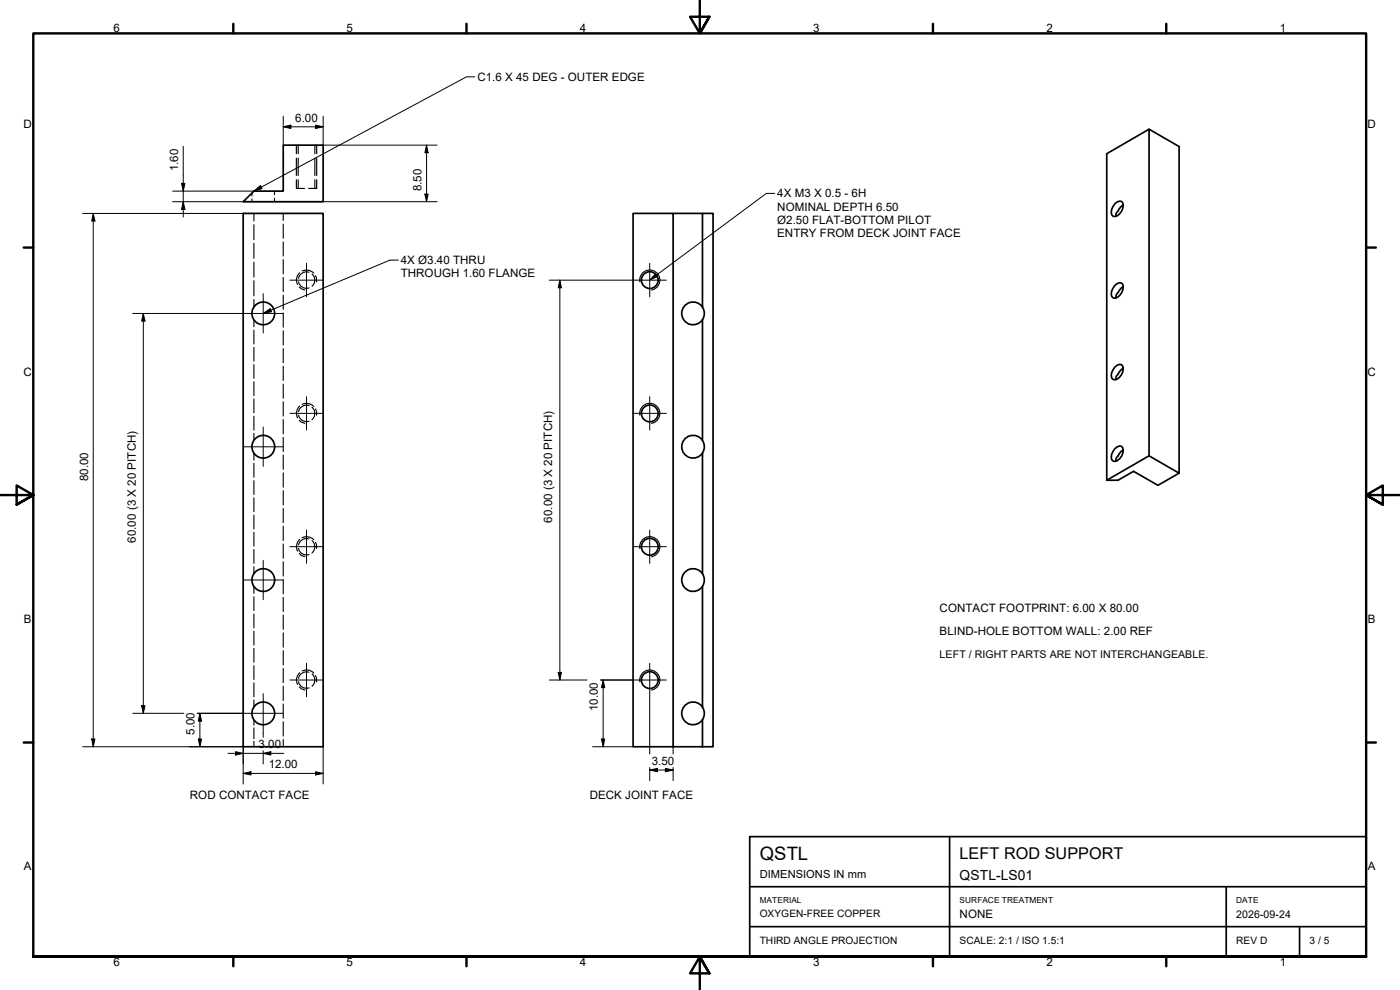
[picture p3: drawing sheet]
<svg xmlns="http://www.w3.org/2000/svg" width="420mm" height="297mm" viewBox="0 0 420 297" stroke-linecap="round" stroke-linejoin="round" font-family="sans-serif">
<!-- layer: Hidden (ISO) -->
<g fill="none" stroke="#000" stroke-width=".34">
<path d="M75.6 57.9v.9M75.6 59.7v.8M82.4 57.3v1.1M82.4 59.5v1M88.9 53.9v2.6h2.5M88.9 43.5v2.6M88.9 47.4v5.2M89.5 43.5v2.6M89.5 47.4v5.2M89.5 53.9v2.6M94.5 43.5v2.6M94.5 47.4v5.2"/>
<path d="M94.5 53.9v2.6M95 43.5v2.6M95 47.4v5.2M95 53.9v2.6h-2.4M76.2 64v2.3M76.2 67.4v4.5M76.2 73v4.5M76.2 78.6v4.5M85 64v2.2M85 67.3v4.2M85 72.6v4.2M85 77.9v4.3"/>
<path d="M76.2 84.2v4.6M76.2 89.9v2.2M76.2 96v2M76.2 99v4.2M85 83.3v4.2M85 88.6v4.2M85 93.9v4.3M85 99.3v4.2M89.6 84.6a2.33 2.33 0 0 0 3.2 1.8M89.8 86.1l.6 .5 1.1 .4M89.9 81.9a2.86 2.86 0 0 0-.6 3.4M90.7 81.3a2.97 2.97 0 0 1 3.4 .6"/>
<path d="M92.8 81.7a2.38 2.38 0 0 0-3.2 1.8M93.6 82.2a2.43 2.43 0 0 1 0 3.7M94.7 82.7l.3 .8v1.1M76.2 104.2v4.2M76.2 109.4v4.1M76.2 114.5v4.2M76.2 119.7v4.2M85 104.6v4.2M85 109.9v4.3M85 115.3v4.2M76.2 124.9v4.1M76.2 130v2.1"/>
<path d="M76.2 136v2M76.2 139.1v4.1M85 120.6v4.2M85 125.9v4.3M85 131.2v4.3M85 136.6v4.2M89.6 124.5a2.32 2.32 0 0 0 3.2 1.9M89.8 126.1l.6 .5 1.1 .4M89.9 121.9a2.86 2.86 0 0 0-.6 3.4M90.7 121.3a2.97 2.97 0 0 1 3.4 .6M92.8 121.7a2.38 2.38 0 0 0-3.2 1.8M93.6 122.2a2.43 2.43 0 0 1 0 3.7"/>
<path d="M94.7 122.7l.3 .8v1.1M76.2 144.2v4.2M76.2 149.4v4.1M76.2 154.5v4.2M76.2 159.7v4.2M85 141.9v4.3M85 147.2v4.3M85 152.6v4.2M85 157.9v4.3M76.2 164.9v4.1M76.2 170v2.1M76.2 176v2"/>
<path d="M76.2 179.1v4.1M85 163.2v4.3M85 168.6v4.2M85 173.9v4.3M85 179.2v4.3M89.6 164.5a2.32 2.32 0 0 0 3.2 1.9M89.8 166.1l.6 .6 1.1 .3M89.9 161.9a2.86 2.86 0 0 0-.6 3.4M90.7 161.3a2.97 2.97 0 0 1 3.4 .7M92.8 161.7a2.38 2.38 0 0 0-3.2 1.8M93.6 162.2a2.43 2.43 0 0 1 0 3.7M94.7 162.7l.3 .8v1.1"/>
<path d="M76.2 184.2v4.2M76.2 189.4v4.1M76.2 194.5v4.2M76.2 199.7v4.2M85 184.6v4.2M85 189.9v4.3M85 195.2v4.3M76.2 204.9v4.1M76.2 210v2.1M76.2 216v1.6M76.2 218.4v3.2M85 200.6v4.2"/>
<path d="M85 205.9v4.3M85 211.2v4.3M85 216.6v4.2M89.6 204.5a2.32 2.32 0 0 0 3.2 1.9M89.8 206.1l.6 .6 1.1 .3M89.9 201.9a2.86 2.86 0 0 0-.6 3.4M90.7 201.3a2.78 2.78 0 0 1 3.4 .7M92.8 201.7a2.38 2.38 0 0 0-3.2 1.8M93.6 202.2a2.43 2.43 0 0 1 0 3.7M94.7 202.7l.3 .8v1.1M76.2 222.4v1.7M85 221.9v2.2"/>
</g>
<!-- layer: Visible (ISO) -->
<g fill="none" stroke="#000" stroke-width=".51">
<path d="M344.8 38.8v98l9.1 5.2v-98l-9.1-5.2-12.7 7.3v98h3.4l4.7-2.7 7.3 4.2 6.4-3.6M85 43.5h12v17h-24l3.2-3.2h8.8zM73 64h24v160.1h-24zM190 64h12v160.1h-12zM202 64h8.8M334.6 61.1l.7-.5 1.3-.2a2.59 2.59 0 0 1-.6 3.8l-.7 .6-1.2 .1a2.21 2.21 0 0 1 0-3zM337.1 61.5l-.6 .4-1.4 1.9-.2 1.1M210.8 92.1a3.4 3.4 0 0 0-5.1-.6 3.4 3.4 0 0 0 0 5.1 3.4 3.4 0 0 0 5.1-.6M210.8 96a3.5 3.5 0 0 0 0-3.9v-28.1h3.2v160.1h-3.2M210.8 96v36.1M334.6 85.6l1.4-.8 .6 .1a2.58 2.58 0 0 1-.6 3.8l-1.4 .8-.5-.1a2.15 2.15 0 0 1 0-3zM337.1 86l-.6 .4-1.4 1.9-.2 1.1"/>
<path d="M334.6 110.1l.7-.6 1.3-.1a3 3 0 0 1-2 4.5h-.5a2.21 2.21 0 0 1 0-3zM337.1 110.5l-.6 .4-1.4 1.9-.2 1.1M210.8 132.1a3.4 3.4 0 0 0-5.1-.6 3.4 3.4 0 0 0 0 5.1 3.4 3.4 0 0 0 5.1-.6M210.8 132.1a3.5 3.5 0 0 1 0 3.9M210.8 136v36.1M334.6 134.6l1.4-.8 .6 .1a3.1 3.1 0 0 1-2 4.6l-.5-.2a2.15 2.15 0 0 1 0-2.9zM337.1 135l-.6 .4-1.4 1.9-.2 1.1M344.8 136.8l-12.7 7.3M210.8 172.1a3.4 3.4 0 0 0-5.1-.6 3.4 3.4 0 0 0 0 5.1 3.4 3.4 0 0 0 5.1-.6M210.8 172.1a3.5 3.5 0 0 1 0 3.9M210.8 176v36.1M210.8 212.1a3.4 3.4 0 0 0-5.1-.6 3.4 3.4 0 0 0 0 5.1 3.4 3.4 0 0 0 5.1-.6"/>
<path d="M210.8 212.1a3.5 3.5 0 0 1 0 3.9M210.8 216v8.1M202 224.1h8.8"/>
<circle cx="79" cy="94" r="3.4"/>
<circle cx="195" cy="84" r="2.52"/>
<circle cx="79" cy="134" r="3.4"/>
<circle cx="195" cy="124" r="2.52"/>
<circle cx="79" cy="174" r="3.4"/>
<circle cx="195" cy="164" r="2.52"/>
<circle cx="79" cy="214" r="3.4"/>
<circle cx="195" cy="204.1" r="2.52"/>
</g>
<!-- layer: Visible Narrow (ISO) -->
<path d="M192 84.6a3 3 0 0 1 2.5-3.5 3 3 0 0 1 3.5 2.4 3 3 0 0 1-2.5 3.5M192 124.6a3 3 0 0 1 2.5-3.5 3 3 0 0 1 3.5 2.4 3 3 0 0 1-2.5 3.5M192 164.6a3 3 0 0 1 2.5-3.5 3 3 0 0 1 3.5 2.4 3 3 0 0 1-2.5 3.5M192 204.6a3 3 0 0 1 2.5-3.5 3 3 0 0 1 3.5 2.4 3 3 0 0 1-2.5 3.5" fill="none" stroke="#000" stroke-width=".34"/>
<!-- layer: Border (ISO) -->
<g fill="none" stroke="#000" stroke-width=".72">
<path d="M70 7.1v2.9M140 7.1v2.9M210 0v10l-2.9-5h5.8l-2.9 5 2.9-5M280 7.1v2.9M350 7.1v2.9M7.1 74.3h2.9M410 74.3h2.9M0 148.5h10l-5-2.8v5.7l5-2.9-5 2.9M420 148.5h-10l5-2.8v5.7l-5-2.9 5 2.9M7.1 222.8h2.9M410 222.8h2.9M10 287v-277h400v277h-400h400"/>
<path d="M70 287v2.9M140 287v2.9M212.9 292l-2.9-5 2.9 5h-5.8l2.9-5v10M280 287v2.9M350 287v2.9"/>
</g>
<!-- layer: Title (ISO) -->
<path d="M225 251h185v36h-185zM285 251v36M225 266.1h185M225 278h185M368 266.1v20.9M390 278v9" fill="none" stroke="#000" stroke-width=".51"/>
<!-- layer: Center Mark (ISO) -->
<g fill="none" stroke="#000" stroke-width=".3">
<path d="M92 79v10.1M195 79v10.1M73.1 94.1h11.8M79 88.1v11.8M87 84.1h10M190 84.1h10M92 119v10M195 119v10M73.1 134.1h11.8M79 128.1v11.8M87 124h10M190 124h10"/>
<path d="M92 159v10M195 159v10M73.1 174h11.8M79 168.1v11.8M87 164h10M190 164h10M92 199v10M195 199v10M73.1 214h11.8M79 208.1v11.8M87 204h10M190 204h10"/>
</g>
<!-- layer: Dimension (ISO) -->
<g fill="none" stroke="#000" stroke-width=".3">
<path d="M85 38l2.3-.5v1.1zM85 38h12M85 34.9v8.6M94.7 37.5l2.3 .5-2.3 .6zM97 34.9v8.6h34.2M51.8 57.3h24.4M54.5 55h1l-.5 2.3zM55 43.9v21.2M127.5 58.2h1l-.5 2.3zM128 43.5l.5 2.3h-1zM128 43.5v17M24.8 64h48.2"/>
<path d="M28 64l.5 2.3h-1zM28 64v160.1M51.8 60.5h79.4M55 60.5l.5 2.4h-1zM39.8 94.1h33.3M43 94.1l.5 2.2h-1zM43 94.1v119.9M164.8 84.1h25.2M168 84.1l.5 2.2h-1zM168 84.1v119.9M39.8 214h15.4M42.5 211.7h1l-.5 2.3z"/>
<path d="M59.2 214h13.9M60 214l.5 2.4h-1zM60 214v10.1M79 219.9v1.3M164.8 204h11.3M167.5 201.7h1l-.5 2.3zM180.3 204h9.7M181 204l.5 2.3h-1zM181 204v20.1M195 209v17.2M24.8 224.1h48.2v11.1M27.5 221.7h1l-.5 2.4z"/>
<path d="M59.5 221.7h1l-.5 2.4zM68.4 226h16.8M70.7 225.5l2.3 .5-2.3 .6zM73 232.1l2.3-.6v1zM73 232.1h24M79 226l2.3-.5v1.1zM79 225.3v3.9M94.7 231.5l2.3 .6-2.3 .4zM97 224.1v11.1M177.8 224.1h12.2M180.5 221.7h1l-.5 2.4zM195 231l2.3-.5v1z"/>
<path d="M195 231h7M195 230.3v3.9M199.7 230.5l2.3 .5-2.3 .5zM202 224.1v2.1M202 230.3v3.9"/>
</g>
<g fill="#000">
<path d="M85 38l2.3-.5v1.1zM94.7 37.5l2.3 .5-2.3 .6zM54.5 55h1l-.5 2.3zM127.5 58.2h1l-.5 2.3zM128 43.5l.5 2.3h-1zM28 64l.5 2.3h-1zM55 60.5l.5 2.4h-1zM43 94.1l.5 2.2h-1zM168 84.1l.5 2.2h-1zM42.5 211.7h1l-.5 2.3zM60 214l.5 2.4h-1zM167.5 201.7h1l-.5 2.3z"/>
<path d="M181 204l.5 2.3h-1zM27.5 221.7h1l-.5 2.4zM59.5 221.7h1l-.5 2.4zM70.7 225.5l2.3 .5-2.3 .6zM73 232.1l2.3-.6v1zM79 226l2.3-.5v1.1zM94.7 231.5l2.3 .6-2.3 .4zM180.5 221.7h1l-.5 2.4zM195 231l2.3-.5v1zM199.7 230.5l2.3 .5-2.3 .5z"/>
</g>
<!-- layer: Symbol (ISO) -->
<path d="M142.5 23.1h-2.5l-63.8 34.2M76.2 57.3l1.9-1.6 .6 .9zM232.5 58h-2.5l-34.9 25.9 1.6-1.7 .6 .8-2.1 .9M119.5 78h-2.5l-24.9 10.5M79.2 93.9l1.9-1.3 .4 .9-2 .4M91.9 88.6l-12.7 5.3" fill="none" stroke="#000" stroke-width=".3"/>
<path d="M76.2 57.3l1.9-1.6 .6 .9zM79 94.1l2.1-1.5 .4 .9zM196.7 82.2l.6 .8-2.3 1.1z" fill="#000"/>
<text font-size="5.5" x="228" y="258.1">QSTL</text>
<text font-size="4.9" x="288" y="257.6">LEFT ROD SUPPORT</text>
<text font-size="4.1" x="288" y="264.1">QSTL-LS01</text>
<g font-size="3.5">
<text x="34" y="9.6">6</text>
<text x="104" y="9.6">5</text>
<text x="174" y="9.6">4</text>
<text x="244" y="9.6">3</text>
<text x="314" y="9.6">2</text>
<text x="384" y="9.6">1</text>
<text x="143.3" y="24.3">C1.6 X 45 DEG - OUTER EDGE</text>
<text x="7.1" y="38.4">D</text>
<text x="88.6" y="36.5">6.00</text>
<text x="410.4" y="38.4">D</text>
<text x="53.4" y="51.4" transform="rotate(-90 53.4 51.4)">1.60</text>
<text x="126.4" y="57.4" transform="rotate(-90 126.4 57.4)">8.50</text>
<text x="233.3" y="59.3">4X M3 X 0.5 - 6H</text>
<text x="233.3" y="63.2">NOMINAL DEPTH 6.50</text>
<text x="233.3" y="67.1">Ø2.50 FLAT-BOTTOM PILOT</text>
<text x="233.3" y="71.1">ENTRY FROM DECK JOINT FACE</text>
<text x="120.3" y="79.3">4X Ø3.40 THRU</text>
<text x="120.3" y="83.2">THROUGH 1.60 FLANGE</text>
<text x="7.1" y="112.7">C</text>
<text x="410.4" y="112.7">C</text>
<text x="26.4" y="144.4" transform="rotate(-90 26.4 144.4)">80.00</text>
<text x="165.7" y="156.8" transform="rotate(-90 165.7 156.8)">60.00 (3 X 20 PITCH)</text>
<text x="40.7" y="162.8" transform="rotate(-90 40.7 162.8)">60.00 (3 X 20 PITCH)</text>
<text x="282" y="183.6">CONTACT FOOTPRINT: 6.00 X 80.00</text>
<text x="7.2" y="186.9">B</text>
<text x="282" y="190.6">BLIND-HOLE BOTTOM WALL: 2.00 REF</text>
<text x="410.5" y="186.9">B</text>
<text x="179.5" y="213.4" transform="rotate(-90 179.5 213.4)">10.00</text>
<text x="58.4" y="220.4" transform="rotate(-90 58.4 220.4)">5.00</text>
<text x="77.6" y="224.5">3.00</text>
<text x="80.6" y="230.5">12.00</text>
<text x="195.6" y="229.5">3.50</text>
<text x="57" y="239.6">ROD CONTACT FACE</text>
<text x="177" y="239.6">DECK JOINT FACE</text>
<text x="7.2" y="261.2">A</text>
<text x="410.5" y="261.2">A</text>
<text x="288" y="275.6">NONE</text>
<text x="34" y="289.9">6</text>
<text x="104" y="289.9">5</text>
<text x="174" y="289.9">4</text>
<text x="244" y="289.9">3</text>
<text x="314" y="289.9">2</text>
<text x="384" y="289.9">1</text>
</g>
<text font-size="3.3" x="228" y="263.5">DIMENSIONS IN mm</text>
<g font-size="3.2">
<text x="282" y="197.4">LEFT / RIGHT PARTS ARE NOT INTERCHANGEABLE.</text>
<text x="371" y="275.4">2026-09-24</text>
</g>
<g font-size="3">
<text x="228" y="275.3">OXYGEN-FREE COPPER</text>
<text x="228" y="283.3">THIRD ANGLE PROJECTION</text>
<text x="288" y="283.3">SCALE: 2:1 / ISO 1.5:1</text>
<text x="371" y="283.2">REV D</text>
<text x="393" y="283.3">3 / 5</text>
</g>
<g font-size="2.5">
<text x="228" y="270.8">MATERIAL</text>
<text x="288" y="270.9">SURFACE TREATMENT</text>
<text x="371" y="270.8">DATE</text>
</g>
</svg>
